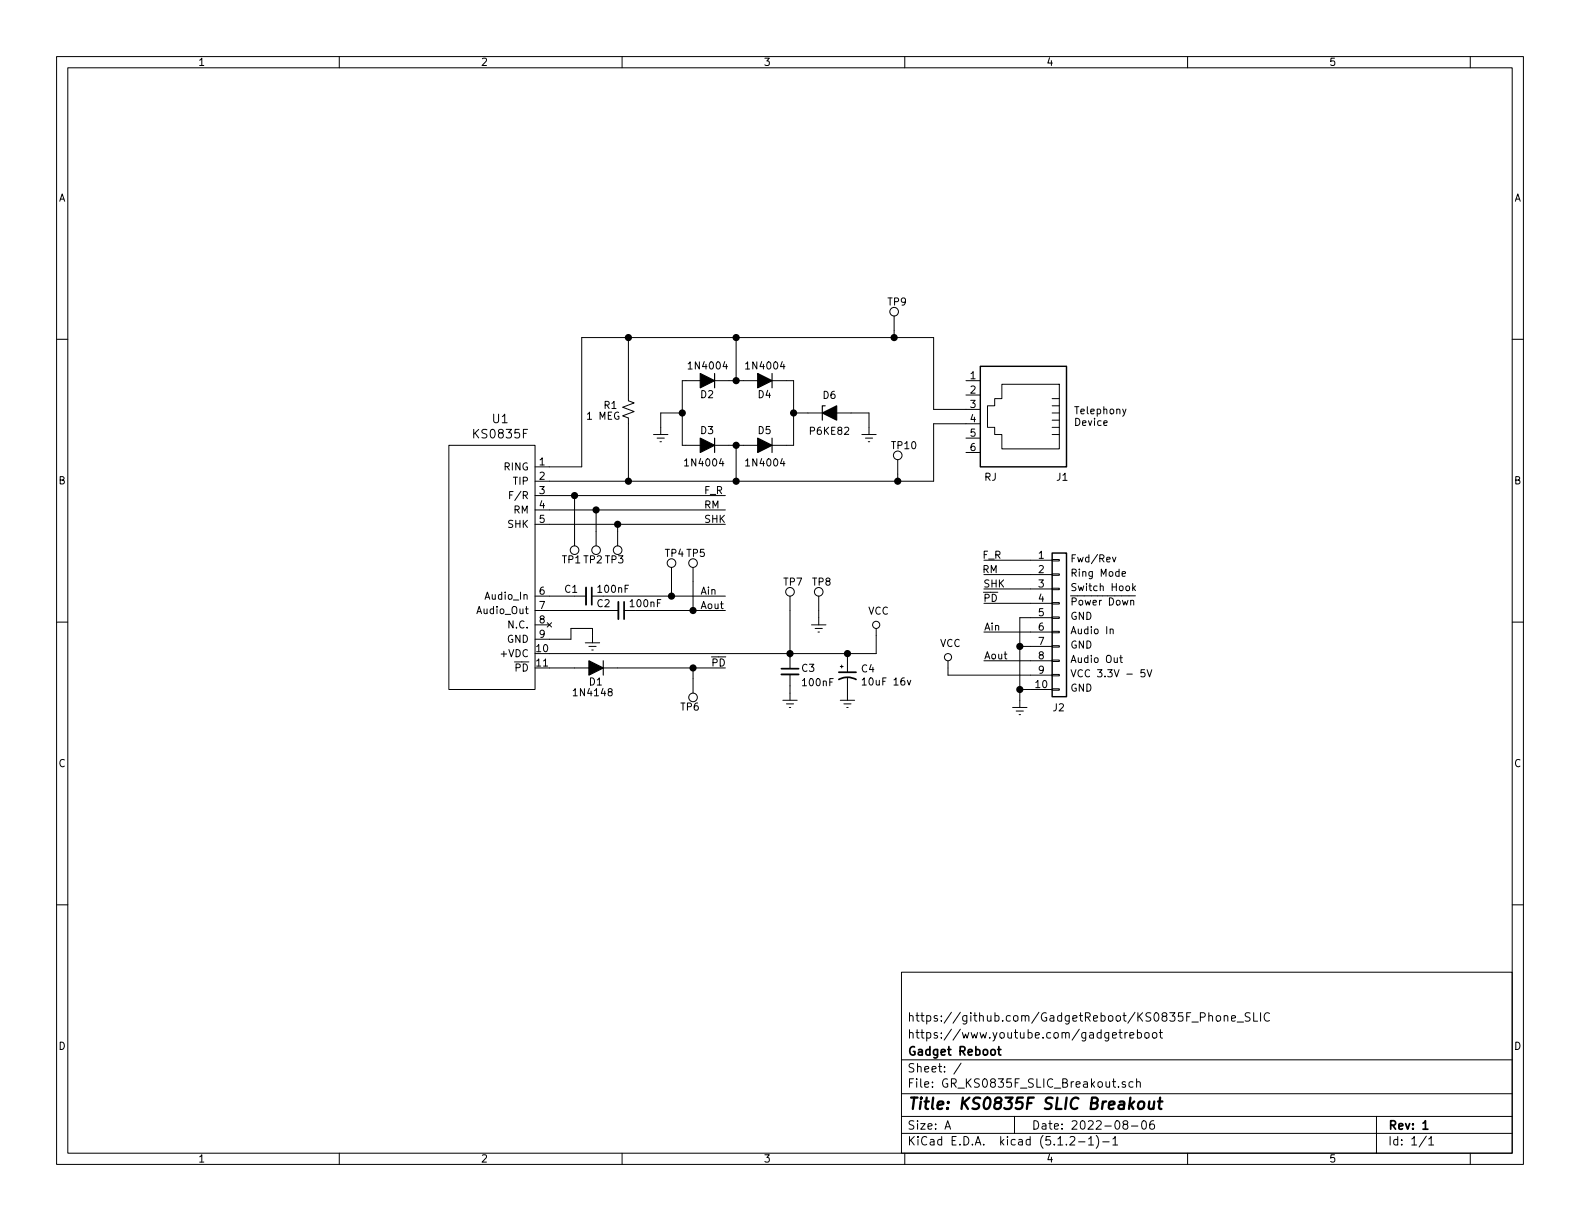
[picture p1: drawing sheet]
EESchema Schematic File Version 4
LIBS:GR_KS0835F_SLIC_Breakout-cache
EELAYER 29 0
EELAYER END
$Descr A 11000 8500
encoding utf-8
Sheet 1 1
Title "KS0835F SLIC Breakout"
Date "2022-08-06"
Rev "1"
Comp "Gadget Reboot"
Comment1 "https://www.youtube.com/gadgetreboot"
Comment2 "https://github.com/GadgetReboot/KS0835F_Phone_SLIC"
Comment3 ""
Comment4 ""
$EndDescr
$Comp
L Device:CP1_Small C4
U 1 1
P 5900 4700
F 0 "C4" H 5991 4746 50  0000 L CNN
F 1 "10uF 16v" H 5991 4655 50  0000 L CNN
F 2 "Capacitor_THT:CP_Radial_D8.0mm_P5.00mm" H 5900 4700 50  0001 C CNN
F 3 "~" H 5900 4700 50  0001 C CNN
	1    5900 4700
	1    0    0    -1  
$EndComp
$Comp
L Device:C_Small C3
U 1 1
P 5500 4675
F 0 "C3" H 5575 4700 50  0000 L CNN
F 1 "100nF" H 5575 4600 50  0000 L CNN
F 2 "Capacitor_THT:C_Disc_D4.3mm_W1.9mm_P5.00mm" H 5500 4675 50  0001 C CNN
F 3 "~" H 5500 4675 50  0001 C CNN
	1    5500 4675
	1    0    0    -1  
$EndComp
$Comp
L power:GNDREF #PWR03
U 1 1
P 5500 4825
F 0 "#PWR03" H 5500 4575 50  0001 C CNN
F 1 "GNDREF" H 5750 4550 50  0001 C CNN
F 2 "" H 5500 4825 50  0001 C CNN
F 3 "" H 5500 4825 50  0001 C CNN
	1    5500 4825
	-1   0    0    -1  
$EndComp
Wire Wire Line
	5500 4825 5500 4775
Wire Wire Line
	5500 4575 5500 4550
Wire Wire Line
	5900 4600 5900 4550
Wire Wire Line
	5900 4550 5500 4550
$Comp
L power:GNDREF #PWR05
U 1 1
P 5900 4825
F 0 "#PWR05" H 5900 4575 50  0001 C CNN
F 1 "GNDREF" H 6150 4550 50  0001 C CNN
F 2 "" H 5900 4825 50  0001 C CNN
F 3 "" H 5900 4825 50  0001 C CNN
	1    5900 4825
	-1   0    0    -1  
$EndComp
Wire Wire Line
	5900 4825 5900 4800
Wire Wire Line
	6100 4550 5900 4550
Connection ~ 5900 4550
$Comp
L Device:R_Small_US R1
U 1 1
P 4375 2850
F 0 "R1" H 4500 2825 50  0000 C CNN
F 1 "1 MEG" H 4550 2900 50  0000 C CNN
F 2 "Resistor_THT:R_Axial_DIN0309_L9.0mm_D3.2mm_P12.70mm_Horizontal" H 4375 2850 50  0001 C CNN
F 3 "~" H 4375 2850 50  0001 C CNN
	1    4375 2850
	-1   0    0    1   
$EndComp
Text Notes 7475 2975 0    50   ~ 0
Telephony \nDevice
$Comp
L Connector:TestPoint TP9
U 1 1
P 6225 2300
F 0 "TP9" H 6175 2500 50  0000 L CNN
F 1 "TestPoint" V 6270 2488 50  0001 L CNN
F 2 "TestPoint:TestPoint_Pad_D1.0mm" H 6425 2300 50  0001 C CNN
F 3 "~" H 6425 2300 50  0001 C CNN
	1    6225 2300
	1    0    0    -1  
$EndComp
$Comp
L KS0835F:KS0835F U1
U 1 1
P 3325 3800
F 0 "U1" H 3483 4687 60  0000 C CNN
F 1 "KS0835F" H 3483 4581 60  0000 C CNN
F 2 "footprints:KS0835F" H 3525 4000 60  0001 L CNN
F 3 "http://file2.dzsc.com/product/17/12/27/1130655_113518007.pdf" H 3525 4100 60  0001 L CNN
F 4 "RING Subscriber Line Interface Circuit Module" H 3525 4800 60  0001 L CNN "Description"
	1    3325 3800
	1    0    0    -1  
$EndComp
$Comp
L Connector:RJ12 J1
U 1 1
P 7125 2850
F 0 "J1" H 6900 3325 50  0000 R CNN
F 1 "RJ" H 7400 3325 50  0000 R CNN
F 2 "footprints:RJ_6p6c" V 7125 2875 50  0001 C CNN
F 3 "~" V 7125 2875 50  0001 C CNN
	1    7125 2850
	-1   0    0    1   
$EndComp
$Comp
L Device:D_ALT D2
U 1 1
P 4925 2650
F 0 "D2" H 4875 2750 50  0000 L CNN
F 1 "1N4004" H 4775 2550 50  0000 L CNN
F 2 "Diode_THT:D_DO-41_SOD81_P10.16mm_Horizontal" H 4925 2650 50  0001 C CNN
F 3 "~" H 4925 2650 50  0001 C CNN
	1    4925 2650
	-1   0    0    1   
$EndComp
$Comp
L Device:D_Zener_ALT D6
U 1 1
P 5775 2875
F 0 "D6" H 5775 3000 50  0000 C CNN
F 1 "P6KE82" H 5775 2750 50  0000 C CNN
F 2 "Diode_THT:D_DO-15_P12.70mm_Horizontal" H 5775 2875 50  0001 C CNN
F 3 "~" H 5775 2875 50  0001 C CNN
	1    5775 2875
	1    0    0    -1  
$EndComp
$Comp
L Device:D_ALT D4
U 1 1
P 5325 2650
F 0 "D4" H 5275 2750 50  0000 L CNN
F 1 "1N4004" H 5175 2550 50  0000 L CNN
F 2 "Diode_THT:D_DO-41_SOD81_P10.16mm_Horizontal" H 5325 2650 50  0001 C CNN
F 3 "~" H 5325 2650 50  0001 C CNN
	1    5325 2650
	-1   0    0    1   
$EndComp
$Comp
L Device:D_ALT D3
U 1 1
P 4925 3100
F 0 "D3" H 4875 3000 50  0000 L CNN
F 1 "1N4004" H 4800 3225 50  0000 L CNN
F 2 "Diode_THT:D_DO-41_SOD81_P10.16mm_Horizontal" H 4925 3100 50  0001 C CNN
F 3 "~" H 4925 3100 50  0001 C CNN
	1    4925 3100
	-1   0    0    1   
$EndComp
$Comp
L Device:D_ALT D5
U 1 1
P 5325 3100
F 0 "D5" H 5275 3000 50  0000 L CNN
F 1 "1N4004" H 5175 3225 50  0000 L CNN
F 2 "Diode_THT:D_DO-41_SOD81_P10.16mm_Horizontal" H 5325 3100 50  0001 C CNN
F 3 "~" H 5325 3100 50  0001 C CNN
	1    5325 3100
	-1   0    0    1   
$EndComp
$Comp
L power:GNDREF #PWR02
U 1 1
P 4600 2975
F 0 "#PWR02" H 4600 2725 50  0001 C CNN
F 1 "GNDREF" H 4850 2700 50  0001 C CNN
F 2 "" H 4600 2975 50  0001 C CNN
F 3 "" H 4600 2975 50  0001 C CNN
	1    4600 2975
	-1   0    0    -1  
$EndComp
Wire Wire Line
	4775 2650 4750 2650
Wire Wire Line
	4750 2650 4750 2875
Wire Wire Line
	4750 2875 4750 3100
Wire Wire Line
	4750 3100 4775 3100
Connection ~ 4750 2875
Wire Wire Line
	5475 3100 5525 3100
Wire Wire Line
	5525 3100 5525 2875
Wire Wire Line
	5525 2650 5475 2650
Wire Wire Line
	5625 2875 5525 2875
Connection ~ 5525 2875
Wire Wire Line
	5525 2875 5525 2650
$Comp
L power:GNDREF #PWR06
U 1 1
P 6050 2975
F 0 "#PWR06" H 6050 2725 50  0001 C CNN
F 1 "GNDREF" H 6300 2700 50  0001 C CNN
F 2 "" H 6050 2975 50  0001 C CNN
F 3 "" H 6050 2975 50  0001 C CNN
	1    6050 2975
	-1   0    0    -1  
$EndComp
Wire Wire Line
	6050 2975 6050 2875
Wire Wire Line
	6050 2875 5925 2875
Wire Wire Line
	5075 3100 5125 3100
Wire Wire Line
	5175 2650 5125 2650
Wire Wire Line
	4600 2875 4600 2975
Wire Wire Line
	4600 2875 4750 2875
Wire Wire Line
	3825 3350 4375 3350
Wire Wire Line
	5125 3350 5125 3100
Connection ~ 5125 3100
Wire Wire Line
	5125 3100 5175 3100
Wire Wire Line
	3825 3250 4050 3250
Wire Wire Line
	4050 3250 4050 2350
Wire Wire Line
	4050 2350 4375 2350
Wire Wire Line
	5125 2350 5125 2650
Connection ~ 5125 2650
Wire Wire Line
	5125 2650 5075 2650
Wire Wire Line
	5125 3350 6250 3350
Wire Wire Line
	6500 3350 6500 2950
Wire Wire Line
	6500 2950 6725 2950
Connection ~ 5125 3350
Wire Wire Line
	6725 2850 6500 2850
Wire Wire Line
	6500 2850 6500 2350
Wire Wire Line
	6500 2350 6225 2350
Connection ~ 5125 2350
Wire Wire Line
	4375 2950 4375 3350
Connection ~ 4375 3350
Wire Wire Line
	4375 3350 5125 3350
Wire Wire Line
	4375 2750 4375 2350
Connection ~ 4375 2350
Wire Wire Line
	4375 2350 5125 2350
$Comp
L Device:D_ALT D1
U 1 1
P 4150 4650
F 0 "D1" H 4100 4750 50  0000 L CNN
F 1 "1N4148" H 4025 4825 50  0000 L CNN
F 2 "Diode_THT:D_DO-35_SOD27_P7.62mm_Horizontal" H 4150 4650 50  0001 C CNN
F 3 "~" H 4150 4650 50  0001 C CNN
	1    4150 4650
	-1   0    0    1   
$EndComp
Wire Wire Line
	3825 4650 4000 4650
$Comp
L power:VCC #PWR07
U 1 1
P 6100 4425
F 0 "#PWR07" H 6100 4275 50  0001 C CNN
F 1 "VCC" H 6117 4598 50  0000 C CNN
F 2 "" H 6100 4425 50  0001 C CNN
F 3 "" H 6100 4425 50  0001 C CNN
	1    6100 4425
	1    0    0    -1  
$EndComp
Wire Wire Line
	6100 4425 6100 4550
Wire Wire Line
	3825 4550 5500 4550
Connection ~ 5500 4550
Text Label 4950 4650 0    50   ~ 0
~PD
$Comp
L power:GNDREF #PWR01
U 1 1
P 4125 4425
F 0 "#PWR01" H 4125 4175 50  0001 C CNN
F 1 "GNDREF" H 4375 4150 50  0001 C CNN
F 2 "" H 4125 4425 50  0001 C CNN
F 3 "" H 4125 4425 50  0001 C CNN
	1    4125 4425
	-1   0    0    -1  
$EndComp
Wire Wire Line
	3825 4450 3975 4450
Wire Wire Line
	3975 4450 3975 4375
Wire Wire Line
	3975 4375 4125 4375
Wire Wire Line
	4125 4375 4125 4425
$Comp
L Device:C_Small C2
U 1 1
P 4325 4250
F 0 "C2" V 4275 4075 50  0000 L CNN
F 1 "100nF" V 4275 4300 50  0000 L CNN
F 2 "Capacitor_THT:C_Disc_D4.3mm_W1.9mm_P5.00mm" H 4325 4250 50  0001 C CNN
F 3 "~" H 4325 4250 50  0001 C CNN
	1    4325 4250
	0    1    1    0   
$EndComp
$Comp
L Device:C_Small C1
U 1 1
P 4100 4150
F 0 "C1" V 4050 3975 50  0000 L CNN
F 1 "100nF" V 4050 4200 50  0000 L CNN
F 2 "Capacitor_THT:C_Disc_D4.3mm_W1.9mm_P5.00mm" H 4100 4150 50  0001 C CNN
F 3 "~" H 4100 4150 50  0001 C CNN
	1    4100 4150
	0    1    1    0   
$EndComp
Wire Wire Line
	3825 4150 4000 4150
Wire Wire Line
	3825 4250 4225 4250
Wire Wire Line
	4200 4150 4675 4150
Wire Wire Line
	4425 4250 4825 4250
Text Label 4875 4150 0    50   ~ 0
Ain
Text Label 4875 4250 0    50   ~ 0
Aout
Text Label 4900 3450 0    50   ~ 0
F_R
Text Label 4900 3550 0    50   ~ 0
RM
Text Label 4900 3650 0    50   ~ 0
SHK
Wire Wire Line
	4300 4650 4825 4650
Wire Wire Line
	3825 3450 4000 3450
Wire Wire Line
	3825 3550 4150 3550
Wire Wire Line
	3825 3650 4300 3650
$Comp
L Connector_Generic:Conn_01x10 J2
U 1 1
P 7375 4300
F 0 "J2" H 7325 3675 50  0000 L CNN
F 1 "Conn_01x10" H 7455 4201 50  0001 L CNN
F 2 "Connector_PinHeader_2.54mm:PinHeader_1x10_P2.54mm_Vertical" H 7375 4300 50  0001 C CNN
F 3 "~" H 7375 4300 50  0001 C CNN
	1    7375 4300
	1    0    0    -1  
$EndComp
Text Label 6975 3900 2    50   ~ 0
F_R
Text Label 6950 4000 2    50   ~ 0
RM
Text Label 7000 4100 2    50   ~ 0
SHK
Wire Wire Line
	7175 3900 6850 3900
Wire Wire Line
	7175 4000 6850 4000
Wire Wire Line
	7175 4100 6850 4100
Text Label 6950 4200 2    50   ~ 0
~PD
Wire Wire Line
	7175 4200 6850 4200
$Comp
L power:VCC #PWR08
U 1 1
P 6600 4650
F 0 "#PWR08" H 6600 4500 50  0001 C CNN
F 1 "VCC" H 6617 4823 50  0000 C CNN
F 2 "" H 6600 4650 50  0001 C CNN
F 3 "" H 6600 4650 50  0001 C CNN
	1    6600 4650
	1    0    0    -1  
$EndComp
$Comp
L power:GNDREF #PWR09
U 1 1
P 7100 4875
F 0 "#PWR09" H 7100 4625 50  0001 C CNN
F 1 "GNDREF" H 7350 4600 50  0001 C CNN
F 2 "" H 7100 4875 50  0001 C CNN
F 3 "" H 7100 4875 50  0001 C CNN
	1    7100 4875
	-1   0    0    -1  
$EndComp
Wire Wire Line
	7175 4800 7100 4800
Wire Wire Line
	7100 4800 7100 4875
Wire Wire Line
	7175 4700 6600 4700
Wire Wire Line
	6600 4700 6600 4650
Wire Wire Line
	7175 4600 6850 4600
Text Label 6850 4600 0    50   ~ 0
Aout
Wire Wire Line
	7175 4400 6850 4400
Text Label 6850 4400 0    50   ~ 0
Ain
Wire Wire Line
	7175 4500 7100 4500
Wire Wire Line
	7100 4500 7100 4800
Connection ~ 7100 4800
Wire Wire Line
	7175 4300 7100 4300
Wire Wire Line
	7100 4300 7100 4500
Connection ~ 7100 4500
Text Notes 7450 3925 0    50   ~ 0
Fwd/Rev
Text Notes 7450 4025 0    50   ~ 0
Ring Mode
Text Notes 7450 4125 0    50   ~ 0
Switch Hook
Text Notes 7450 4225 0    50   ~ 0
~Power Down
Text Notes 7450 4325 0    50   ~ 0
GND
Text Notes 7450 4425 0    50   ~ 0
Audio In
Text Notes 7450 4525 0    50   ~ 0
GND
Text Notes 7450 4625 0    50   ~ 0
Audio Out
Text Notes 7450 4725 0    50   ~ 0
VCC 3.3V - 5V
Text Notes 7450 4825 0    50   ~ 0
GND
Wire Wire Line
	6225 2300 6225 2350
Connection ~ 6225 2350
Wire Wire Line
	6225 2350 5125 2350
$Comp
L Connector:TestPoint TP10
U 1 1
P 6250 3300
F 0 "TP10" H 6200 3500 50  0000 L CNN
F 1 "TestPoint" V 6295 3488 50  0001 L CNN
F 2 "TestPoint:TestPoint_Pad_D1.0mm" H 6450 3300 50  0001 C CNN
F 3 "~" H 6450 3300 50  0001 C CNN
	1    6250 3300
	1    0    0    -1  
$EndComp
Wire Wire Line
	6250 3300 6250 3350
Connection ~ 6250 3350
Wire Wire Line
	6250 3350 6500 3350
$Comp
L Connector:TestPoint TP4
U 1 1
P 4675 4050
F 0 "TP4" H 4625 4250 50  0000 L CNN
F 1 "TestPoint" V 4720 4238 50  0001 L CNN
F 2 "TestPoint:TestPoint_Pad_D1.0mm" H 4875 4050 50  0001 C CNN
F 3 "~" H 4875 4050 50  0001 C CNN
	1    4675 4050
	1    0    0    -1  
$EndComp
$Comp
L Connector:TestPoint TP5
U 1 1
P 4825 4050
F 0 "TP5" H 4775 4250 50  0000 L CNN
F 1 "TestPoint" V 4870 4238 50  0001 L CNN
F 2 "TestPoint:TestPoint_Pad_D1.0mm" H 5025 4050 50  0001 C CNN
F 3 "~" H 5025 4050 50  0001 C CNN
	1    4825 4050
	1    0    0    -1  
$EndComp
Wire Wire Line
	4675 4050 4675 4150
Connection ~ 4675 4150
Wire Wire Line
	4675 4150 5050 4150
Wire Wire Line
	4825 4050 4825 4250
Connection ~ 4825 4250
Wire Wire Line
	4825 4250 5050 4250
$Comp
L Connector:TestPoint TP2
U 1 1
P 4150 3700
F 0 "TP2" H 4100 3900 50  0000 L CNN
F 1 "TestPoint" V 4195 3888 50  0001 L CNN
F 2 "TestPoint:TestPoint_Pad_D1.0mm" H 4350 3700 50  0001 C CNN
F 3 "~" H 4350 3700 50  0001 C CNN
	1    4150 3700
	-1   0    0    1   
$EndComp
$Comp
L Connector:TestPoint TP1
U 1 1
P 4000 3700
F 0 "TP1" H 3950 3900 50  0000 L CNN
F 1 "TestPoint" V 4045 3888 50  0001 L CNN
F 2 "TestPoint:TestPoint_Pad_D1.0mm" H 4200 3700 50  0001 C CNN
F 3 "~" H 4200 3700 50  0001 C CNN
	1    4000 3700
	-1   0    0    1   
$EndComp
$Comp
L Connector:TestPoint TP3
U 1 1
P 4300 3700
F 0 "TP3" H 4250 3900 50  0000 L CNN
F 1 "TestPoint" V 4345 3888 50  0001 L CNN
F 2 "TestPoint:TestPoint_Pad_D1.0mm" H 4500 3700 50  0001 C CNN
F 3 "~" H 4500 3700 50  0001 C CNN
	1    4300 3700
	-1   0    0    1   
$EndComp
Wire Wire Line
	4000 3700 4000 3450
Connection ~ 4000 3450
Wire Wire Line
	4000 3450 5050 3450
Wire Wire Line
	4150 3700 4150 3550
Connection ~ 4150 3550
Wire Wire Line
	4150 3550 5050 3550
Wire Wire Line
	4300 3700 4300 3650
Connection ~ 4300 3650
Wire Wire Line
	4300 3650 5050 3650
$Comp
L Connector:TestPoint TP6
U 1 1
P 4825 4725
F 0 "TP6" H 4775 4925 50  0000 L CNN
F 1 "TestPoint" V 4870 4913 50  0001 L CNN
F 2 "TestPoint:TestPoint_Pad_D1.0mm" H 5025 4725 50  0001 C CNN
F 3 "~" H 5025 4725 50  0001 C CNN
	1    4825 4725
	-1   0    0    1   
$EndComp
Wire Wire Line
	4825 4725 4825 4650
Connection ~ 4825 4650
Wire Wire Line
	4825 4650 5050 4650
$Comp
L Connector:TestPoint TP7
U 1 1
P 5500 4250
F 0 "TP7" H 5450 4450 50  0000 L CNN
F 1 "TestPoint" V 5545 4438 50  0001 L CNN
F 2 "TestPoint:TestPoint_Pad_D1.0mm" H 5700 4250 50  0001 C CNN
F 3 "~" H 5700 4250 50  0001 C CNN
	1    5500 4250
	1    0    0    -1  
$EndComp
Wire Wire Line
	5500 4250 5500 4550
$Comp
L Connector:TestPoint TP8
U 1 1
P 5700 4250
F 0 "TP8" H 5650 4450 50  0000 L CNN
F 1 "TestPoint" V 5745 4438 50  0001 L CNN
F 2 "TestPoint:TestPoint_Pad_D1.0mm" H 5900 4250 50  0001 C CNN
F 3 "~" H 5900 4250 50  0001 C CNN
	1    5700 4250
	1    0    0    -1  
$EndComp
$Comp
L power:GNDREF #PWR04
U 1 1
P 5700 4300
F 0 "#PWR04" H 5700 4050 50  0001 C CNN
F 1 "GNDREF" H 5950 4025 50  0001 C CNN
F 2 "" H 5700 4300 50  0001 C CNN
F 3 "" H 5700 4300 50  0001 C CNN
	1    5700 4300
	-1   0    0    -1  
$EndComp
Wire Wire Line
	5700 4250 5700 4300
$EndSCHEMATC
